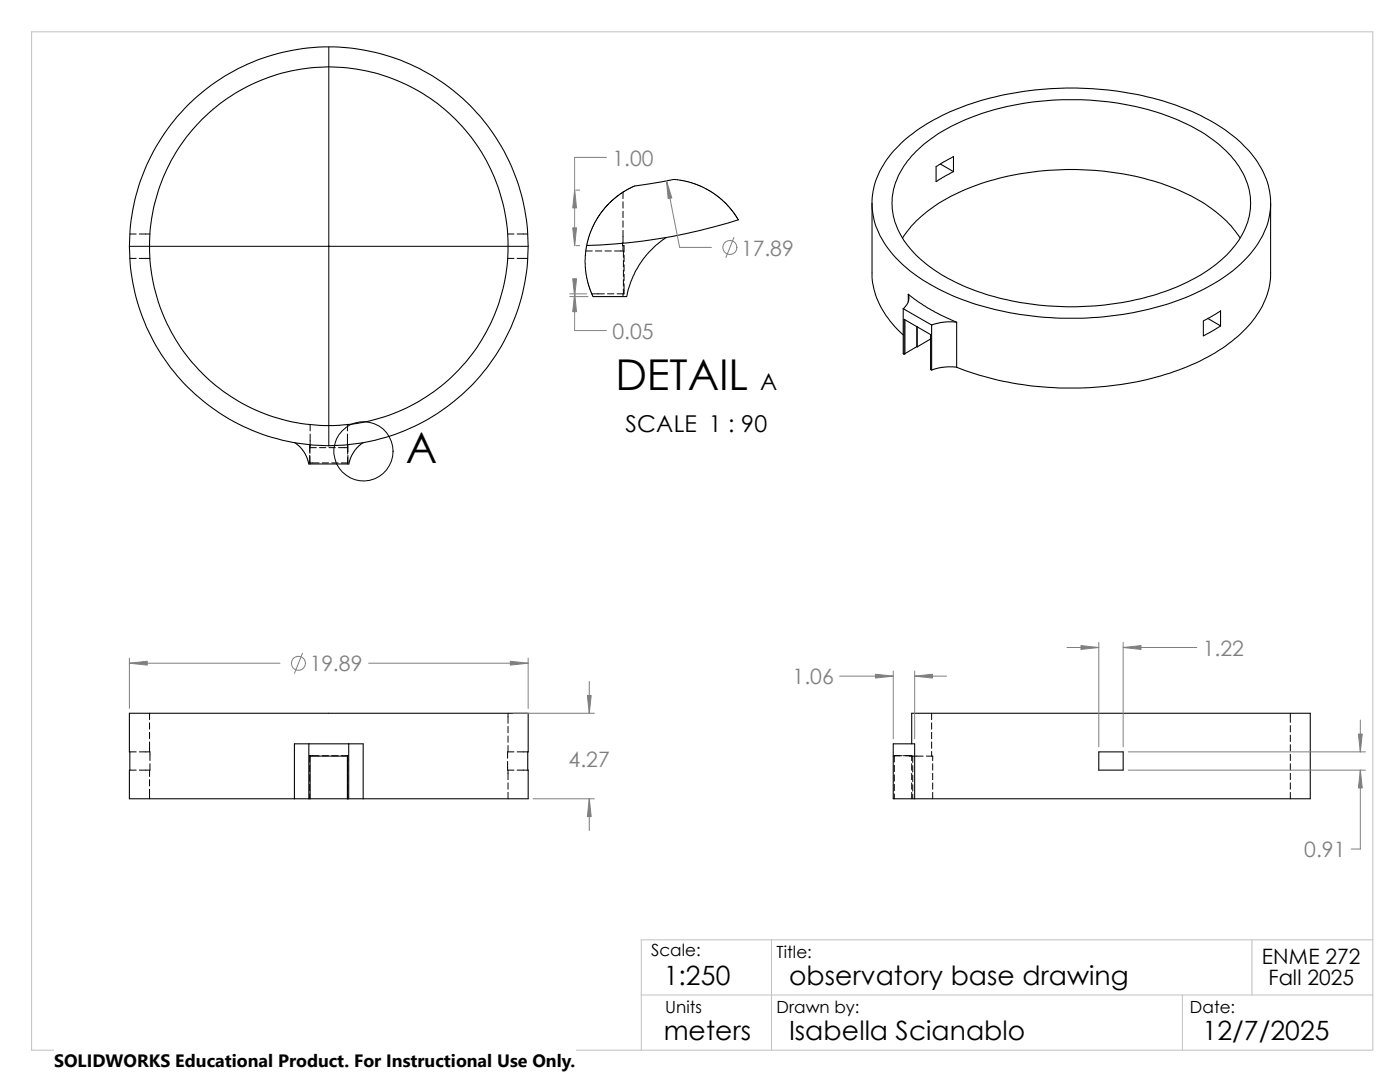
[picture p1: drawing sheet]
<svg xmlns="http://www.w3.org/2000/svg" width="279mm" height="216mm" viewBox="0 0 279 216" stroke-linecap="round" stroke-linejoin="round" font-family="sans-serif">
<path d="M6.3 6.3h267.7v203.2h-267.7zM128 198.5h146M154 187.5v22M236 198.5v11M249.9 187.5v11M274 187.5h-146v22" fill="none" stroke="#c0c0c0" stroke-width=".2"/>
<g fill="none" stroke="#000" stroke-width=".21">
<path d="M134.4 35.8l-7.7 1.3M179.9 28.5a43 43 0 0 1 20.6-9.6 65 65 0 0 1 37.5 3.4 30.8 30.8 0 0 1 13 10 14.3 14.3 0 0 1-.9 17.6 33.2 33.2 0 0 1-15.5 10.2 65.1 65.1 0 0 1-44.2-1 31.4 31.4 0 0 1-13.4-9.8 14.4 14.4 0 0 1 .5-18.1zM182.8 30.2a36.3 36.3 0 0 1 17.3-8.7 58 58 0 0 1 35.5 2.7 26 26 0 0 1 11.9 9.5 12.8 12.8 0 0 1-1.4 15.7 31 31 0 0 1-14.4 9 58.2 58.2 0 0 1-39.7-1.5 25.6 25.6 0 0 1-12.2-10 12.7 12.7 0 0 1 1-14.3zM186.8 33.2l3.5-2v3l-3.5 2zM187.7 32.7l2.6 1.5M133 47.4l-.5 .3a18.3 18.3 0 0 0-7.4 11.5h-6.7M147.4 43.9a108.4 108.4 0 0 1-30.3 5.1M174 40.6v13.9a16.7 16.7 0 0 0 6.1 12.2l.2 .1M180.1 47.5a26.6 26.6 0 0 1 12.7-9.7 57.8 57.8 0 0 1 42.8 .3 26.2 26.2 0 0 1 11.9 9.4M181.3 58.7l3.9 2.8 2.7 1.4 3 1.4M181.3 58.7v1.5M181.3 58.7l.1 .6-.1 .8-.4 .8-.6 .7"/>
<path d="M253.6 40.6v13.9a16.7 16.7 0 0 1-6 12.1 41.2 41.2 0 0 1-17.9 8.9 65.8 65.8 0 0 1-38.8-2.2M180.3 61.6l5.6 3.3M180.3 61.6v9l.1 .1M180.4 70.7v-7l5.3 3.1v6.9l.2 .1M180.6 63.8v6.8l-.2 .1M183 65.2v4M183 69.2l-2.4 1.4M183 69.2h.1M185.7 67.6l-2.7 1.6M185.9 64.9v8.9M190.9 64.3h-2.5l-2.5 .6M190.9 73.3l-2.4-.1-2.6 .6"/>
<path d="M190.9 64.3v9M240.2 64.1l3.4-2.1v3l-3.4 2zM241 63.5l2.6 1.5M58.8 88.3l.9 .7 .8 1 .8 1.4 .3 1.2h8M72.5 88.3l-.8 .6-.8 .9-.8 1.2-.5 1.6M58.8 159.4h2.8M58.8 159.4h-33v-17.1h79.6v17.1h-32.9M61.6 148.4h-2.8v11M61.6 148.4v11M61.6 159.4h.3M61.6 148.4h8M61.9 159.4h7.4"/>
<path d="M61.9 159.4v-8.5h7.4v8.5M69.3 159.4h.3M69.6 159.4h2.9M69.6 148.4h2.9v11M69.6 148.4v11M178.3 148.4h4.2v11h-4.2zM181.9 148.4v-6.1h79.6v17.1h-79M219.3 150h4.9v3.7h-4.9z"/>
<circle cx="65.6" cy="49.1" r="35.8"/>
<circle cx="65.6" cy="49.2" r="39.8"/>
</g>
<g fill="none" stroke="#000" stroke-width=".2">
<path d="M65.6 9.4v79.5M124.3 38.4v1.2M126.7 37.1l-1.4 .7-1.5 .9-1.6 1.2-1.3 1.3-1.6 2.1-1.5 3.1-.8 2.9-.2 3.2 .4 3.4 .6 2 .6 1.3M134.4 35.8l1.7 .2 1.9 .4 2.3 .9 1.6 .9 1.6 1.2 1.6 1.5 1.4 1.6 .9 1.4M25.8 49.1h79.6M25.9 46.7h1.3M25.9 51.6h1.3M27.8 46.7h2.1M27.8 51.6h2.1M101.3 46.7h1.3M101.3 51.6h1.3M103.2 46.7h2.1"/>
<path d="M103.2 51.6h2.1M116.9 50.1h1.3M118.1 58.6h2.5M118.8 50.1h1.3M120.7 50.1h1.3M121.2 58.6h1.3M122.6 50.1h1.8v1.3M124.3 40.3v1.2M124.3 42.2v1.2M124.3 44.1v1.2M124.3 46l-.1 3h.3v1.3M124.3 49v1.1"/>
<path d="M124.3 58.6v.6M124.4 52v1.3M124.4 53.9v1.3M124.4 55.8v1.3M124.4 57.7v.9M124.5 56.6v2h-1.4M124.5 50.9v1.3M124.5 52.8v1.3M124.5 54.7v1.3M61.8 90.8v1.6h1.9M61.8 89.3h1.3M61.8 91.1l.1 1.5"/>
<path d="M61.9 84.7v1.3M61.9 86.6l-.1 3.9M61.9 88.9l-.1 1.3M63.8 89.3h1.2M64.3 92.4h1.3M65.7 89.3h1.2M66.2 92.4h1.3M67.6 89.3h1.8v1.3M69.3 88.9l.1 1.3M69.3 84.7v1.3M69.3 86.6v2.7M69.3 92.4v.2"/>
<path d="M69.3 88.7h.1M69.4 91.2v1.2M69.4 90.8v1.6h-1.3M25.9 150h1.3M25.9 153.7h1.3M27.8 150h2.1v1.8M29.8 142.3v1.3M29.8 144.2v1.3M29.8 146.1v1.3M29.8 148v2M29.8 153.7v1.2M29.8 155.6v1.2"/>
<path d="M29.8 157.5v1.9M29.9 152.4v1.3h-2.1M61.8 152.7v1.3M61.8 154.6v1.3M61.8 156.5v1.3M61.8 158.4v1M61.9 150.8v.1M63.7 150.8h-1.9v1.3M64.3 150.8h1.3M66.2 150.8h1.3M68.1 150.8h1.3v1.3M69.3 150.8v.1"/>
<path d="M69.4 152.7v1.3M69.4 154.6v1.3M69.4 156.5v1.3M69.4 158.4v1M101.3 151.9v1.8h1.3M101.4 142.3v2M101.4 144.9v1.3M101.4 146.9v1.2M101.4 148.8v1.2M101.4 153.7v1.9M101.4 156.2v1.3M101.4 158.1v1.3"/>
<path d="M102.6 150h-1.3v1.3M103.2 150h2.1M103.2 153.7h2.1M178.3 150.9h.2M178.5 152.7v1.3M178.5 154.6v1.3M178.5 156.5v1.3M178.5 158.4v1M180 150.8h-1.5v1.3M180.3 150.8h1.6v1M181.6 150.8l2.6 .1M181.9 152.4v1.3"/>
<path d="M181.9 154.3v1.3M181.9 156.2v1.3M181.9 158.1v1.3M182.2 150.9v1.2M182.2 152.8v1.3M182.2 154.7v1.3M182.2 156.6v1.3M182.2 158.5v.9M184.9 150.9h1.2v.9M185.9 142.3v1.3M185.9 144.2v1.3M185.9 146.1v1.3"/>
<path d="M185.9 148v1.3M185.9 149.9v1M186.1 152.4v1.3M186.1 154.3v1.3M186.1 156.2v1.3M186.1 158.1v1.3M257.5 142.3v1.8M257.5 144.8v1.2M257.5 146.7v1.3M257.5 148.6v1.3M257.5 150.5v1.3M257.5 152.4v1.3"/>
<path d="M257.5 154.3v1.3M257.5 156.2v1.3M257.5 158.1v1.3"/>
<circle cx="72.5" cy="90" r="5.9"/>
</g>
<g fill="none" stroke="#808080" stroke-width=".2">
<path d="M114.9 37.9h.8M121 31.4h-6.3v17.6M133 36.1l2.6 13.3h6.4M113.7 58.6h3.4M113.7 59.2h3.6M114.7 58.6v7.4h6.3M114.9 49h.8M146.5 47.4l-1.6 4M25.8 131.3v10.1M25.8 132.3h30.1M60.4 130.3l-1.6 4.1M73.6 132.3h31.8"/>
<path d="M105.4 131.3v10.1M117.6 136v6.3M167.6 134.9h10.7M178.3 133.9v13.5M182.5 133.9v13.5M182.5 134.9h6.4M212.9 129.2h6.4M219.3 128.2v20.8M224.2 128.2v20.8M224.2 129.2h14.6M102.4 142.3h16.2M106.4 159.4h12.2"/>
<path d="M117.6 159.4v6.3M225.2 150h47.3M225.2 153.7h47.3M271.5 153.7v15.7h-1.8M271.5 143.7v6.3"/>
<circle cx="145.7" cy="49.4" r="1.4"/>
<circle cx="59.6" cy="132.4" r="1.4"/>
</g>
<g fill="#808080" stroke="#808080" stroke-width=".2">
<path d="M182.5 134.9l3.6-.4v.8z"/>
<path d="M174.7 134.5l3.6 .4-3.6 .4z"/>
<path d="M215.7 128.8l3.6 .4-3.6 .4z"/>
<path d="M224.2 129.2l3.5-.4v.8z"/>
<path d="M271.1 146.5h.8l-.4 3.5z"/>
<path d="M271.5 153.7l.4 3.5h-.8z"/>
<path d="M117.2 138.8h.8l-.4 3.5z"/>
<path d="M117.6 159.4l.4 3.5h-.8z"/>
<path d="M101.9 132l3.5 .3-3.5 .4z"/>
<path d="M25.8 132.3l3.6-.3v.7z"/>
<path d="M114.3 45.5h.8l-.4 3.5z"/>
<path d="M114.7 37.9l.4 3.6h-.8z"/>
<path d="M114.3 55.6h.8l-.4 3.6z"/>
<path d="M114.7 58.6l.4 3.6h-.8z"/>
<path d="M133 36.1l1.1 3.4-.8 .1z"/>
</g>
<path d="M10.8 209.2h104.1v6.7h-104.1z" fill="#fff"/>
<g font-size="8.5">
<text x="122.8" y="77.8">DETAIL</text>
<text x="81" y="92.3">A</text>
</g>
<g font-size="5.3">
<text x="132.5" y="196.5">1:250</text>
<text x="157.5" y="196.5">observatory base drawing</text>
<text x="132.5" y="207.5">meters</text>
<text x="157.5" y="207.5">Isabella Scianablo</text>
<text x="240" y="207.5">12/7/2025</text>
</g>
<g font-size="4.6">
<text x="151.7" y="77.9">A</text>
<text x="124.8" y="86.1">SCALE 1 : 90</text>
</g>
<g font-size="4.2" fill="#808080">
<text x="122.2" y="33.1">1.00</text>
<text x="147.9" y="51">17.89</text>
<text x="122.2" y="67.6">0.05</text>
<text x="240" y="130.9">1.22</text>
<text x="61.8" y="134">19.89</text>
<text x="158.2" y="136.6">1.06</text>
<text x="113.5" y="153">4.27</text>
<text x="260.3" y="171.1">0.91</text>
</g>
<g font-size="4.2">
<text x="251.8" y="192.3">ENME 272</text>
<text x="253.2" y="196.5">Fall 2025</text>
</g>
<text font-size="3.6" x="10.8" y="213">SOLIDWORKS Educational Product. For Instructional Use Only.</text>
<g font-size="3.4">
<text x="130" y="190.7">Scale:</text>
<text x="155" y="191.2">Title:</text>
<text x="132.8" y="202.2">Units</text>
<text x="155" y="202.2">Drawn by:</text>
<text x="237.5" y="202.2">Date:</text>
</g>
</svg>
